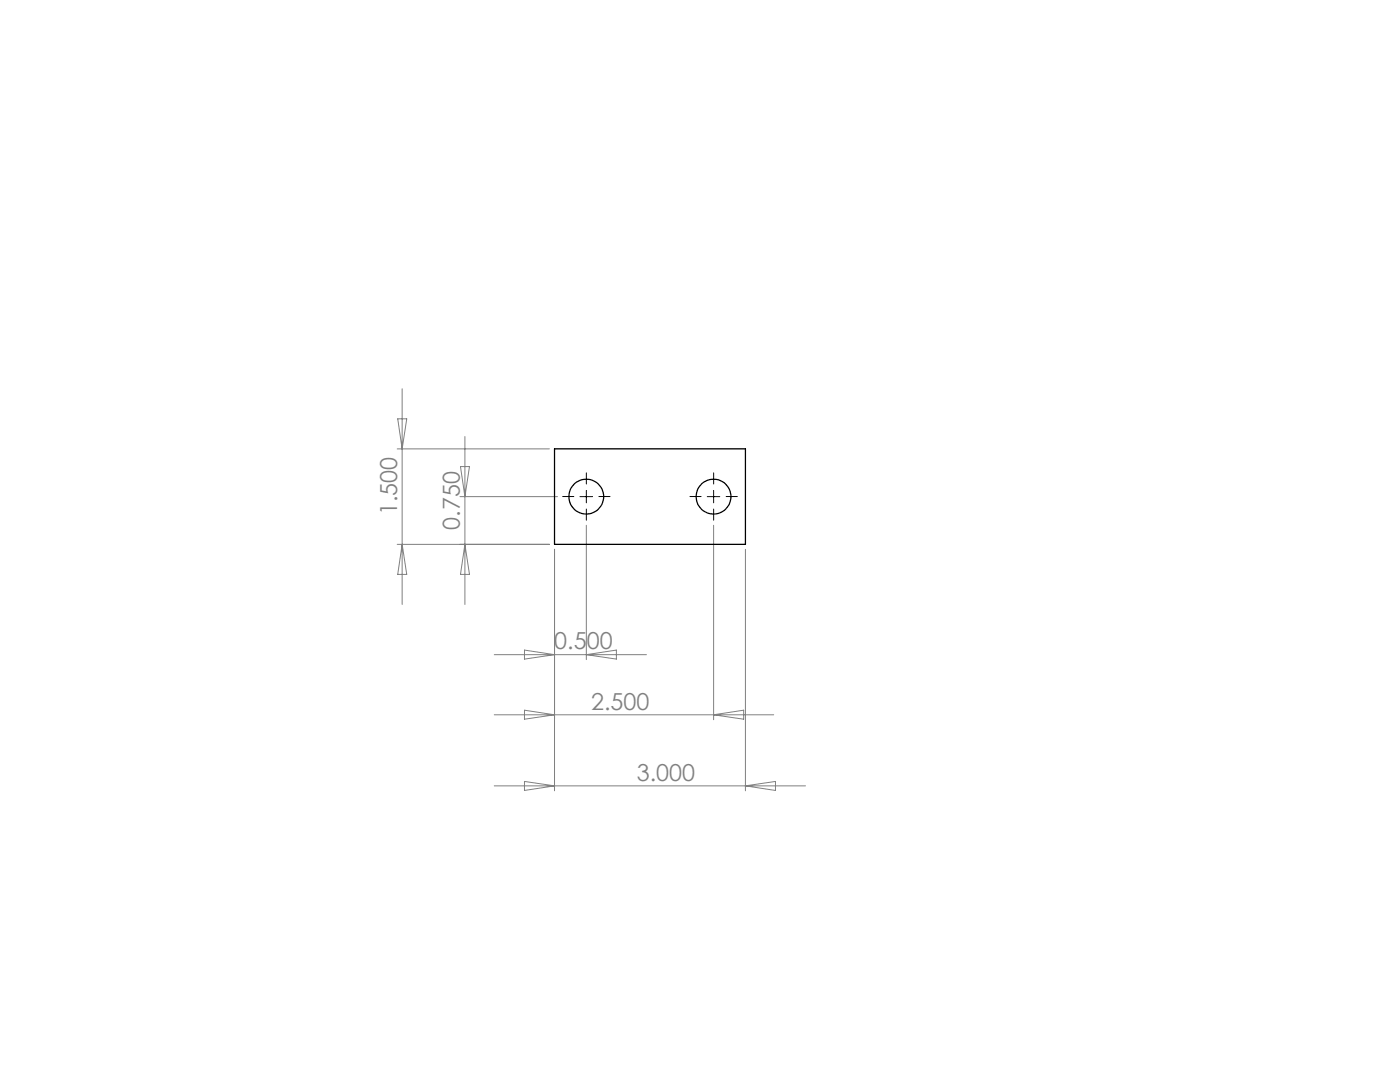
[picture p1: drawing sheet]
<svg xmlns="http://www.w3.org/2000/svg" width="279mm" height="216mm" viewBox="0 0 279 216" stroke-linecap="round" stroke-linejoin="round" font-family="sans-serif">
<path d="M114.5 99.1h-2.2M117 96.6v-2.2M119.5 99.1h2.2M139.9 99.1h-2.2M142.4 96.6v-2.2M144.9 99.1h2.2M117 101.6v2.2M142.4 101.6v2.2" fill="none" stroke="#000" stroke-width=".2" stroke-dasharray="15.2 1.3 1.3 1.3"/>
<path d="M115.7 99.1h2.6M117 97.9v2.4M141.1 99.1h2.6M142.4 97.9v2.4" fill="none" stroke="#000" stroke-width=".2"/>
<g fill="none" stroke="#808080" stroke-width=".2">
<path d="M80.3 77.6v43M79.3 89.6h30.3M79.4 83.6h1.8l-.9 6zM91.8 99.1h19.5M91.9 93.1h1.8l-.9 6zM92.8 87.1v33.5M79.3 108.6h30.3M80.3 108.6l.9 6h-1.8zM92.8 108.6l.9 6h-1.8zM110.7 109.6v48.2M117 104.8v26.8M142.4 104.8v38.8"/>
<path d="M148.8 109.6v48.2M98.6 130.6h30.4M104.7 129.7l6 .9-6 .9zM117 130.6l6-.9v1.8zM98.6 142.6h55.8M98.6 156.8h62.2M104.7 141.7l6 .9-6 .9zM104.7 155.9l6 .9-6 .9zM142.4 142.6l6-.9v1.8zM148.8 156.8l6-.9v1.8z"/>
</g>
<g fill="none" stroke="#000" stroke-width=".25">
<path d="M110.7 89.6h38.1v19h-38.1z"/>
<circle cx="117" cy="99.1" r="3.5"/>
<circle cx="142.4" cy="99.1" r="3.5"/>
</g>
<g font-size="4.7" fill="#808080">
<text x="79.3" y="102.8" transform="rotate(-90 79.3 102.8)">1.500</text>
<text x="91.8" y="105.7" transform="rotate(-90 91.8 105.7)">0.750</text>
<text x="110.6" y="129.6">0.500</text>
<text x="118" y="141.6">2.500</text>
<text x="127.1" y="155.8">3.000</text>
</g>
</svg>
